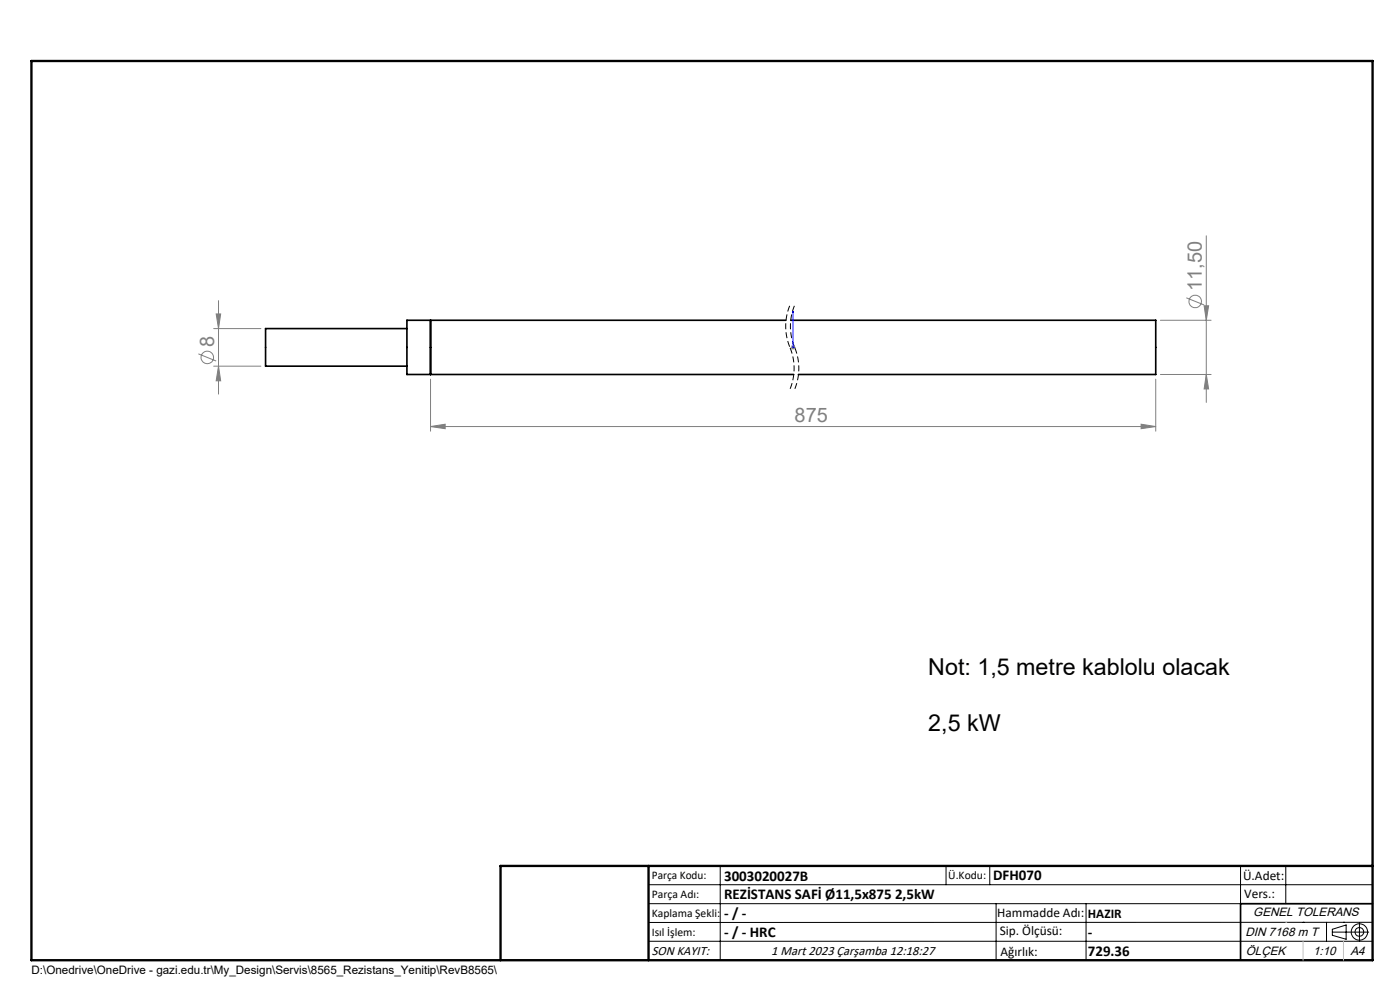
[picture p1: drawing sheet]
<svg xmlns="http://www.w3.org/2000/svg" width="297mm" height="210mm" viewBox="0 0 297 210" stroke-linecap="round" stroke-linejoin="round" font-family="sans-serif">
<path d="M86.3 69.7h-30v8h30M91.3 67.9v11.5M166.7 67.9h-80.4v11.5h82.1M167.7 67.9h77.5v11.5h-75.8M291.2 191.7h-28v12" fill="none" stroke="#000" stroke-width=".35"/>
<g fill="none" stroke="#808080" stroke-width=".21">
<path d="M255.9 50v35.4M42.1 75.1l3.8 1.5M45.3 69.7h10.1M45.3 77.7h10.1M45.9 66.6h.9l-.4 3.1zM46.4 63.8v19.8M46.4 77.7l.4 3.1h-.9zM167.7 73.7h1.1M167.9 73.3l.7 .7M168.2 73.2v1M168.6 73.3l-.7 .7M246.2 67.9h10.7"/>
<path d="M246.2 79.4h10.7M251.7 63.2l3.7 1.5M255.4 64.9h1l-.5 3zM255.9 79.4l.5 3.1h-1zM91.3 90.5l3.1-.5v.9zM91.3 80.4v11.1M91.3 90.5h153.9M242.1 90l3.1 .5-3.1 .4zM245.2 80.4v11.1"/>
<circle cx="44" cy="75.8" r="1.32"/>
<circle cx="253.6" cy="63.9" r="1.33"/>
</g>
<path d="M167.6 64.7a11.6 11.6 0 0 0 0 9M167.6 73.7a11.6 11.6 0 0 1 0 8.9M168.6 64.7a11.6 11.6 0 0 0 0 9M168.6 73.7a11.6 11.6 0 0 1 0 8.9" fill="none" stroke="#000" stroke-width=".21" stroke-dasharray="1.3 .6" stroke-dashoffset="-.1" stroke-linecap="butt"/>
<g fill="none" stroke="#000" stroke-width=".21">
<path d="M137.6 187.7h153.6M137.6 191.7h153.6M137.6 199.7h153.6M152.8 183.7v20M200.7 183.7v4M210 183.7v4M211.3 191.7v12M230.4 191.7v12M263.2 183.7v20M272.8 183.7v8M276.4 195.6h.1M281.4 195.6v4.1"/>
<path d="M282.6 197.7h7.8M282.6 197.1l3-.9v3l-3-.8zM285 195.6h.1M288.4 195.8v3.8M291.2 195.6l-153.6 .1"/>
<circle cx="288.4" cy="197.7" r="1.74"/>
<circle cx="288.4" cy="197.7" r=".93"/>
</g>
<path d="M168.2 73.6v.2zM168.2 66v.4v-.4M168.2 73.7h.1M168.2 66v7.7" fill="none" stroke="#00f" stroke-width=".21"/>
<path d="M106.2 203.7h185" fill="none" stroke="#000" stroke-width=".25"/>
<path d="M6.7 12.9h284.5v190.8h-284.5zM137.6 183.7v20M291.2 183.7h-185v20" fill="none" stroke="#000" stroke-width=".5"/>
<path d="M272.8 195.6h.1M276.4 199.7v4M285 199.7v4" fill="none" stroke="#c0c0c0" stroke-width=".21"/>
<path d="M168.2 73.6v.2zM168.2 66v.4z" fill="#00f"/>
<g fill="#808080">
<path d="M91.3 90.5l3.1-.5v.9zM242.1 90l3.1 .5-3.1 .4z"/>
<path d="M255.4 64.9h1l-.5 3zM255.9 79.4l.5 3.1h-1zM45.9 66.6h.9l-.4 3.1zM46.4 77.7l.4 3.1h-.9z"/>
</g>
<g font-size="4.9">
<text x="196.9" y="143.2">Not: 1,5 metre kablolu olacak</text>
<text x="196.9" y="155.1">2,5 kW</text>
</g>
<g font-size="4.2" fill="#808080">
<text x="255" y="61.7" transform="rotate(-90 255 61.7)">11,50</text>
<text x="45.4" y="73.6" transform="rotate(-90 45.4 73.6)">8</text>
<text x="168.6" y="89.5">875</text>
</g>
<g font-size="3.2">
<text x="153.6" y="186.8">3003020027B</text>
<text x="153.6" y="190.8">REZİSTANS SAFİ Ø11,5x875 2,5kW</text>
<text x="210.7" y="186.6">DFH070</text>
<text x="153.6" y="194.8">- / -</text>
<text x="153.6" y="198.8">- / - HRC</text>
<text x="230.8" y="198.7">-</text>
<text x="230.8" y="202.8">729.36</text>
</g>
<g font-size="2.8">
<text x="263.7" y="186.7">Ü.Adet:</text>
<text x="263.9" y="190.5">Vers.:</text>
<text x="211.5" y="194.5">Hammadde Adı:</text>
<text x="230.8" y="194.7">HAZIR</text>
<text x="138.3" y="202.6">SON KAYIT:</text>
<text x="163.6" y="202.6">1 Mart 2023 Çarşamba 12:18:27</text>
<text x="212.1" y="198.4">Sip. Ölçüsü:</text>
<text x="212.2" y="202.7">Ağırlık:</text>
</g>
<g font-size="2.6">
<text x="265.9" y="194.4">GENEL TOLERANS</text>
<text x="264.2" y="198.5">DIN 7168 m T</text>
<text x="264.3" y="202.6">ÖLÇEK</text>
<text x="278.5" y="202.6">1:10</text>
<text x="286.5" y="202.6">A4</text>
</g>
<g font-size="2.5">
<text x="138.3" y="186.4">Parça Kodu:</text>
<text x="138.3" y="190.5">Parça Adı:</text>
<text x="201.2" y="186.5">Ü.Kodu:</text>
<text x="138.3" y="194.5">Kaplama Şekli:</text>
<text x="138.3" y="198.6">Isıl İşlem:</text>
<text x="6.7" y="206.7">D:\Onedrive\OneDrive - gazi.edu.tr\My_Design\Servis\8565_Rezistans_Yenitip\RevB8565\</text>
</g>
</svg>
